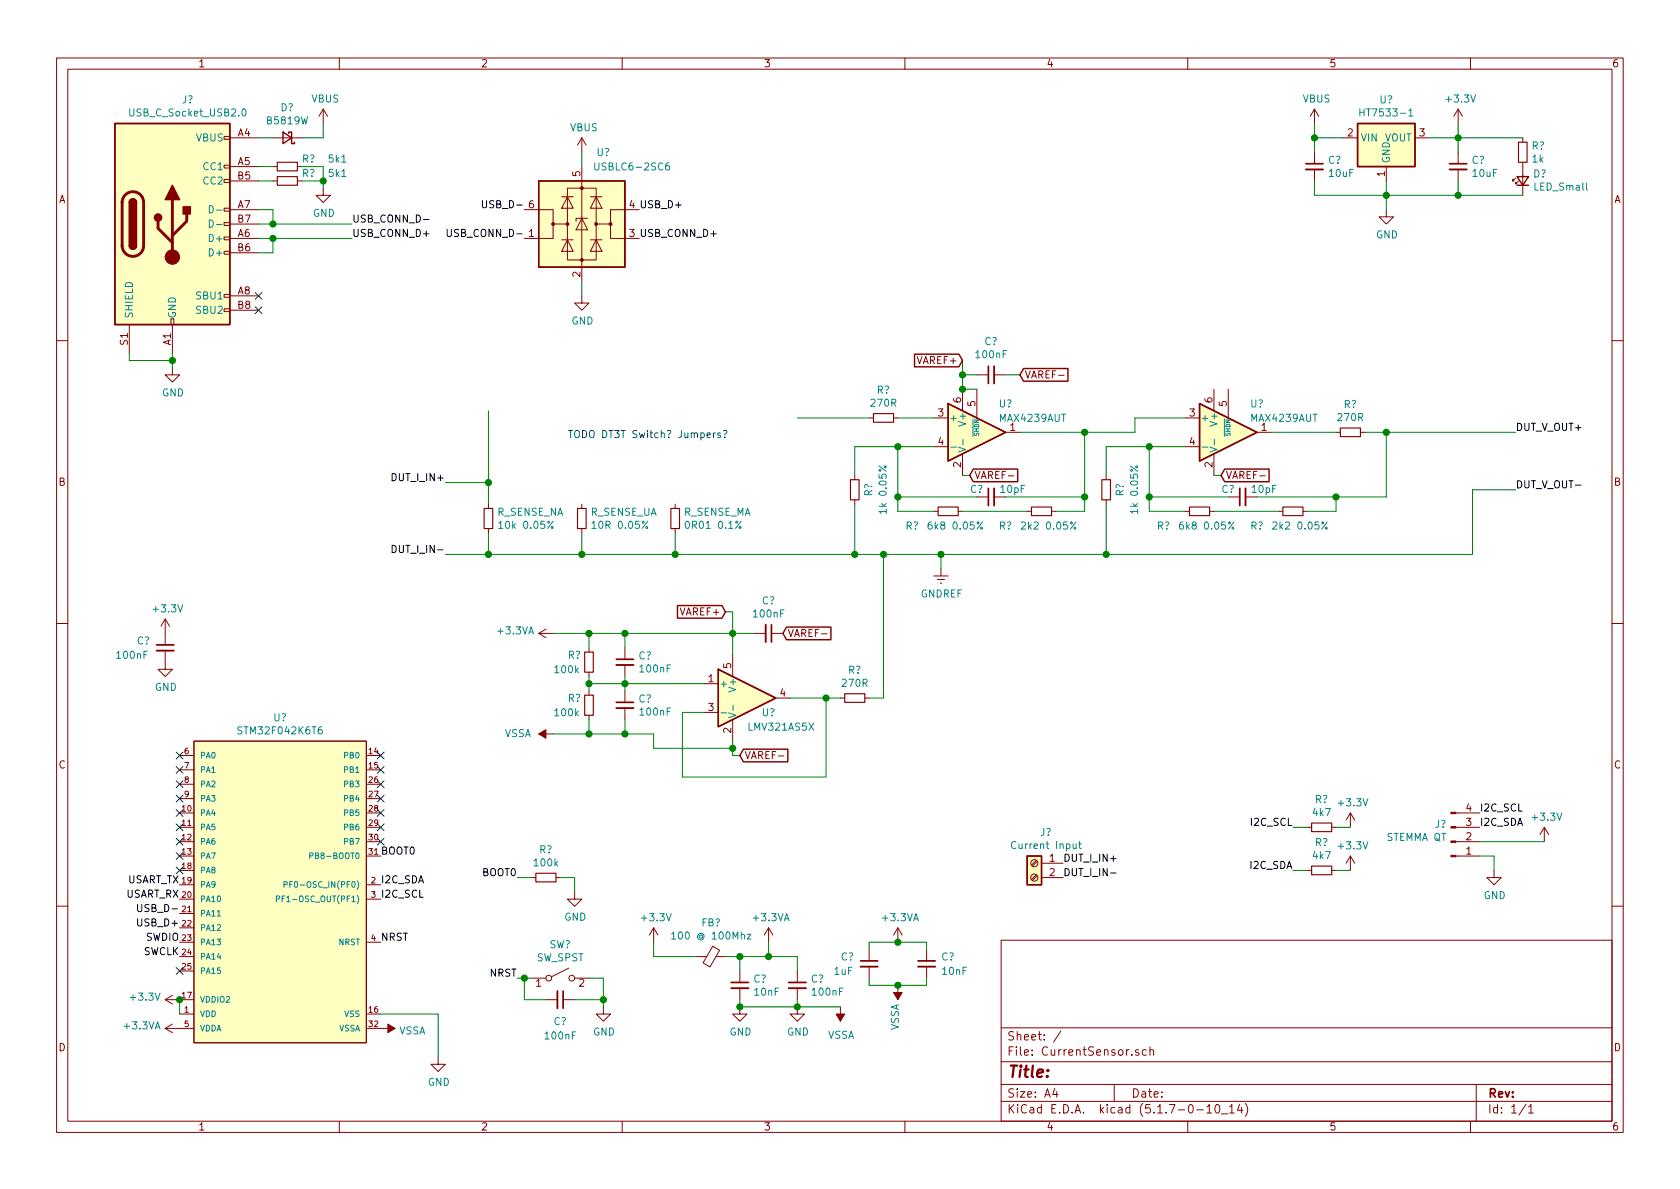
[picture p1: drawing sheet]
EESchema Schematic File Version 4
EELAYER 30 0
EELAYER END
$Descr A4 11693 8268
encoding utf-8
Sheet 1 1
Title ""
Date ""
Rev ""
Comp ""
Comment1 ""
Comment2 ""
Comment3 ""
Comment4 ""
$EndDescr
$Comp
L Connector:Screw_Terminal_01x02 J?
U 1 1
P 7200 6000
F 0 "J?" H 7118 6217 50  0000 C CNN
F 1 "Current Input" H 7118 6126 50  0000 C CNN
F 2 "" H 7200 6000 50  0001 C CNN
F 3 "https://datasheet.lcsc.com/szlcsc/2001152333_Cixi-Kefa-Elec-KF128-2-54-2P_C474920.pdf" H 7200 6000 50  0001 C CNN
F 4 "KF128-2.54-2P" H 7200 6000 50  0001 C CNN "MPN"
F 5 "C474920" H 7200 6000 50  0001 C CNN "LCSC"
	1    7200 6000
	-1   0    0    -1  
$EndComp
Text Label 7400 6000 0    50   ~ 0
DUT_I_IN+
Text Label 7400 6100 0    50   ~ 0
DUT_I_IN-
$Comp
L Connector:USB_C_Receptacle_USB2.0 J?
U 1 1
P 1200 1550
F 0 "J?" H 1307 2417 50  0000 C CNN
F 1 "USB_C_Socket_USB2.0" H 1307 2326 50  0000 C CNN
F 2 "Connector_USB:USB_C_Receptacle_XKB_U262-16XN-4BVC11" H 1350 1550 50  0001 C CNN
F 3 "https://datasheet.lcsc.com/szlcsc/2002271811_XKB-Enterprise-U262-161N-4BVC11_C319148.pdf" H 1350 1550 50  0001 C CNN
F 4 "U262-161N-4BVC11" H 1200 1550 50  0001 C CNN "MPN"
F 5 "C319148" H 1200 1550 50  0001 C CNN "LCSC"
	1    1200 1550
	1    0    0    -1  
$EndComp
$Comp
L power:GND #PWR?
U 1 1
P 1200 2550
F 0 "#PWR?" H 1200 2300 50  0001 C CNN
F 1 "GND" H 1205 2377 50  0000 C CNN
F 2 "" H 1200 2550 50  0001 C CNN
F 3 "" H 1200 2550 50  0001 C CNN
	1    1200 2550
	1    0    0    -1  
$EndComp
Wire Wire Line
	900  2450 900  2500
Wire Wire Line
	900  2500 1200 2500
Wire Wire Line
	1200 2500 1200 2550
Wire Wire Line
	1200 2450 1200 2500
Connection ~ 1200 2500
NoConn ~ 1800 2050
NoConn ~ 1800 2150
$Comp
L Device:D_Schottky_Small D?
U 1 1
P 2000 950
F 0 "D?" H 2000 743 50  0000 C CNN
F 1 "B5819W" H 2000 834 50  0000 C CNN
F 2 "" V 2000 950 50  0001 C CNN
F 3 "~" V 2000 950 50  0001 C CNN
F 4 "B5819W" H 2000 950 50  0001 C CNN "MPN"
F 5 "C8598" H 2000 950 50  0001 C CNN "LCSC"
	1    2000 950 
	-1   0    0    1   
$EndComp
Wire Wire Line
	1800 950  1900 950 
$Comp
L power:VBUS #PWR?
U 1 1
P 2250 850
F 0 "#PWR?" H 2250 700 50  0001 C CNN
F 1 "VBUS" H 2265 1023 50  0000 C CNN
F 2 "" H 2250 850 50  0001 C CNN
F 3 "" H 2250 850 50  0001 C CNN
	1    2250 850 
	1    0    0    -1  
$EndComp
Wire Wire Line
	2100 950  2250 950 
Wire Wire Line
	2250 950  2250 850 
$Comp
L Device:R_Small R?
U 1 1
P 2000 1150
F 0 "R?" V 2050 1000 50  0000 C CNN
F 1 "5k1" V 2050 800 50  0000 C CNN
F 2 "Resistor_SMD:R_0402_1005Metric" H 2000 1150 50  0001 C CNN
F 3 "~" H 2000 1150 50  0001 C CNN
F 4 "0402WGF5101TCE" V 2000 1150 50  0001 C CNN "MPN"
F 5 "C25905" V 2000 1150 50  0001 C CNN "LCSC"
	1    2000 1150
	0    -1   -1   0   
$EndComp
$Comp
L power:GND #PWR?
U 1 1
P 2250 1300
F 0 "#PWR?" H 2250 1050 50  0001 C CNN
F 1 "GND" H 2255 1127 50  0000 C CNN
F 2 "" H 2250 1300 50  0001 C CNN
F 3 "" H 2250 1300 50  0001 C CNN
	1    2250 1300
	1    0    0    -1  
$EndComp
$Comp
L Device:R_Small R?
U 1 1
P 2000 1250
F 0 "R?" V 2050 1100 50  0000 C CNN
F 1 "5k1" V 2050 900 50  0000 C CNN
F 2 "" H 2000 1250 50  0001 C CNN
F 3 "~" H 2000 1250 50  0001 C CNN
	1    2000 1250
	0    -1   -1   0   
$EndComp
Wire Wire Line
	1800 1150 1900 1150
Wire Wire Line
	1800 1250 1900 1250
Wire Wire Line
	2100 1150 2250 1150
Wire Wire Line
	2250 1150 2250 1250
Wire Wire Line
	2100 1250 2250 1250
Connection ~ 2250 1250
Wire Wire Line
	2250 1250 2250 1300
Text Label 2450 1550 0    50   ~ 0
USB_CONN_D-
Text Label 2450 1650 0    50   ~ 0
USB_CONN_D+
Wire Wire Line
	1800 1450 1900 1450
Wire Wire Line
	1900 1450 1900 1550
Wire Wire Line
	1900 1550 2450 1550
Wire Wire Line
	1900 1550 1800 1550
Connection ~ 1900 1550
Wire Wire Line
	1800 1650 1900 1650
Wire Wire Line
	1800 1750 1900 1750
Wire Wire Line
	1900 1750 1900 1650
Connection ~ 1900 1650
Wire Wire Line
	1900 1650 2450 1650
$Comp
L Power_Protection:USBLC6-2SC6 U?
U 1 1
P 4050 1550
F 0 "U?" H 4200 2050 50  0000 C CNN
F 1 "USBLC6-2SC6" H 4400 1950 50  0000 C CNN
F 2 "Package_TO_SOT_SMD:SOT-23-6" H 4050 1050 50  0001 C CNN
F 3 "https://www.st.com/resource/en/datasheet/usblc6-2.pdf" H 4250 1900 50  0001 C CNN
F 4 "USBLC6-2SC6" H 4050 1550 50  0001 C CNN "MPN"
F 5 "C7519" H 4050 1550 50  0001 C CNN "LCSC"
	1    4050 1550
	1    0    0    -1  
$EndComp
$Comp
L power:VBUS #PWR?
U 1 1
P 4050 1050
F 0 "#PWR?" H 4050 900 50  0001 C CNN
F 1 "VBUS" H 4065 1223 50  0000 C CNN
F 2 "" H 4050 1050 50  0001 C CNN
F 3 "" H 4050 1050 50  0001 C CNN
	1    4050 1050
	1    0    0    -1  
$EndComp
Wire Wire Line
	4050 1050 4050 1150
Text Label 3650 1650 2    50   ~ 0
USB_CONN_D-
Text Label 4450 1650 0    50   ~ 0
USB_CONN_D+
Text Label 4450 1450 0    50   ~ 0
USB_D+
Text Label 3650 1450 2    50   ~ 0
USB_D-
$Comp
L power:GND #PWR?
U 1 1
P 4050 2050
F 0 "#PWR?" H 4050 1800 50  0001 C CNN
F 1 "GND" H 4055 1877 50  0000 C CNN
F 2 "" H 4050 2050 50  0001 C CNN
F 3 "" H 4050 2050 50  0001 C CNN
	1    4050 2050
	1    0    0    -1  
$EndComp
Wire Wire Line
	4050 2050 4050 1950
$Comp
L Makeristic-KiCad-Library:STM32F042K6T6 U?
U 1 1
P 1150 5250
F 0 "U?" H 1950 5515 50  0000 C CNN
F 1 "STM32F042K6T6" H 1950 5424 50  0000 C CNN
F 2 "STMicroelectronics-STM32F042K6T6-*" H 1150 5650 50  0001 L CNN
F 3 "http://www.st.com/st-web-ui/static/active/en/resource/technical/document/datasheet/DM00105814.pdf" H 1150 5750 50  0001 L CNN
F 4 "Manufacturer URL" H 1150 5850 50  0001 L CNN "Component Link 1 Description"
F 5 "http://www.st.com/" H 1150 5950 50  0001 L CNN "Component Link 1 URL"
F 6 "ARM Cortex-M0" H 1150 6050 50  0001 L CNN "Core"
F 7 "Rev. 5" H 1150 6250 50  0001 L CNN "Datasheet Version"
F 8 "32" H 1150 6350 50  0001 L CNN "FLASH Size Prog kB"
F 9 "28" H 1150 6450 50  0001 L CNN "IOs High Current"
F 10 "6" H 1150 6550 50  0001 L CNN "Internal RAM Size kB"
F 11 "Surface Mount" H 1150 6650 50  0001 L CNN "Mounting Technology"
F 12 "48" H 1150 6750 50  0001 L CNN "Operating FrequencyF Processor speed MHz"
F 13 "32-Pin Low Profile Quad Flat Package, 7 x 7 mm Body, 0.8 mm Pitch" H 1150 6850 50  0001 L CNN "Package Description"
F 14 "LQFP32" H 1150 6950 50  0001 L CNN "Package Reference"
F 15 "Tray" H 1150 7050 50  0001 L CNN "Packing"
F 16 "2" H 1150 7150 50  0001 L CNN "Supply VoltageVcc min V"
F 17 "IC" H 1150 7250 50  0001 L CNN "category"
F 18 "15801561" H 1150 7350 50  0001 L CNN "ciiva ids"
F 19 "e61c9770c02bfbac" H 1150 7450 50  0001 L CNN "library id"
F 20 "STMicroelectronics" H 1150 7550 50  0001 L CNN "manufacturer"
F 21 "1490161434" H 1150 7650 50  0001 L CNN "release date"
F 22 "78B6A44B-C300-4CC8-A08D-E0BF3E93AD2B" H 1150 7750 50  0001 L CNN "vault revision"
F 23 "yes" H 1150 7850 50  0001 L CNN "imported"
F 24 "STM32F042K6T6" H 1150 5250 50  0001 C CNN "MPN"
F 25 "C69216" H 1150 5250 50  0001 C CNN "LCSC"
	1    1150 5250
	1    0    0    -1  
$EndComp
Text Label 1250 6650 2    50   ~ 0
SWCLK
Text Label 1250 6550 2    50   ~ 0
SWDIO
Text Label 1250 6450 2    50   ~ 0
USB_D+
Text Label 1250 6350 2    50   ~ 0
USB_D-
Text Label 1250 6250 2    50   ~ 0
USART_RX
Text Label 1250 6150 2    50   ~ 0
USART_TX
Text Label 2650 6150 0    50   ~ 0
I2C_SDA
Text Label 2650 6250 0    50   ~ 0
I2C_SCL
NoConn ~ 2650 5250
NoConn ~ 2650 5350
NoConn ~ 2650 5450
NoConn ~ 2650 5550
NoConn ~ 2650 5650
NoConn ~ 2650 5750
NoConn ~ 2650 5850
NoConn ~ 1250 6050
NoConn ~ 1250 5950
NoConn ~ 1250 5850
NoConn ~ 1250 5750
NoConn ~ 1250 5650
NoConn ~ 1250 5550
NoConn ~ 1250 5450
NoConn ~ 1250 5350
NoConn ~ 1250 5250
NoConn ~ 1250 6750
Text Label 2650 5950 0    50   ~ 0
BOOT0
$Comp
L power:GND #PWR?
U 1 1
P 3050 7350
F 0 "#PWR?" H 3050 7100 50  0001 C CNN
F 1 "GND" H 3055 7177 50  0000 C CNN
F 2 "" H 3050 7350 50  0001 C CNN
F 3 "" H 3050 7350 50  0001 C CNN
	1    3050 7350
	1    0    0    -1  
$EndComp
Wire Wire Line
	3050 7050 2650 7050
$Comp
L Device:R_Small R?
U 1 1
P 3800 6100
F 0 "R?" V 3604 6100 50  0000 C CNN
F 1 "100k" V 3695 6100 50  0000 C CNN
F 2 "Resistor_SMD:R_0402_1005Metric" H 3800 6100 50  0001 C CNN
F 3 "~" H 3800 6100 50  0001 C CNN
F 4 "0402WGF1003TCE" H 3800 6100 50  0001 C CNN "MPN"
F 5 "C25741" H 3800 6100 50  0001 C CNN "LCSC"
	1    3800 6100
	0    1    1    0   
$EndComp
$Comp
L power:GND #PWR?
U 1 1
P 4000 6200
F 0 "#PWR?" H 4000 5950 50  0001 C CNN
F 1 "GND" H 4005 6027 50  0000 C CNN
F 2 "" H 4000 6200 50  0001 C CNN
F 3 "" H 4000 6200 50  0001 C CNN
	1    4000 6200
	1    0    0    -1  
$EndComp
Text Label 3600 6100 2    50   ~ 0
BOOT0
Wire Wire Line
	3600 6100 3700 6100
Wire Wire Line
	3900 6100 4000 6100
Wire Wire Line
	4000 6100 4000 6200
$Comp
L power:GND #PWR?
U 1 1
P 4200 7000
F 0 "#PWR?" H 4200 6750 50  0001 C CNN
F 1 "GND" H 4205 6827 50  0000 C CNN
F 2 "" H 4200 7000 50  0001 C CNN
F 3 "" H 4200 7000 50  0001 C CNN
	1    4200 7000
	1    0    0    -1  
$EndComp
Wire Wire Line
	4100 6800 4200 6800
Wire Wire Line
	4200 6800 4200 6950
$Comp
L Device:C_Small C?
U 1 1
P 3900 6950
F 0 "C?" V 4050 6950 50  0000 C CNN
F 1 "100nF" V 4150 6950 50  0000 C CNN
F 2 "" H 3900 6950 50  0001 C CNN
F 3 "~" H 3900 6950 50  0001 C CNN
	1    3900 6950
	0    1    1    0   
$EndComp
Wire Wire Line
	3650 6950 3800 6950
Wire Wire Line
	4000 6950 4200 6950
Connection ~ 4200 6950
Wire Wire Line
	4200 6950 4200 7000
$Comp
L power:VBUS #PWR?
U 1 1
P 9150 850
F 0 "#PWR?" H 9150 700 50  0001 C CNN
F 1 "VBUS" H 9165 1023 50  0000 C CNN
F 2 "" H 9150 850 50  0001 C CNN
F 3 "" H 9150 850 50  0001 C CNN
	1    9150 850 
	1    0    0    -1  
$EndComp
$Comp
L Device:C_Small C?
U 1 1
P 9150 1150
F 0 "C?" H 9242 1196 50  0000 L CNN
F 1 "10uF" H 9242 1105 50  0000 L CNN
F 2 "" H 9150 1150 50  0001 C CNN
F 3 "~" H 9150 1150 50  0001 C CNN
	1    9150 1150
	1    0    0    -1  
$EndComp
$Comp
L Device:R_Small R?
U 1 1
P 10600 1050
F 0 "R?" H 10659 1096 50  0000 L CNN
F 1 "1k" H 10659 1005 50  0000 L CNN
F 2 "" H 10600 1050 50  0001 C CNN
F 3 "~" H 10600 1050 50  0001 C CNN
	1    10600 1050
	1    0    0    -1  
$EndComp
$Comp
L Device:LED_Small D?
U 1 1
P 10600 1250
F 0 "D?" V 10646 1180 50  0000 R CNN
F 1 "LED_Small" V 10555 1180 50  0000 R CNN
F 2 "" V 10600 1250 50  0001 C CNN
F 3 "~" V 10600 1250 50  0001 C CNN
	1    10600 1250
	0    -1   -1   0   
$EndComp
$Comp
L Device:C_Small C?
U 1 1
P 10150 1150
F 0 "C?" H 10242 1196 50  0000 L CNN
F 1 "10uF" H 10242 1105 50  0000 L CNN
F 2 "" H 10150 1150 50  0001 C CNN
F 3 "~" H 10150 1150 50  0001 C CNN
	1    10150 1150
	1    0    0    -1  
$EndComp
Connection ~ 9650 1350
$Comp
L power:GND #PWR?
U 1 1
P 9650 1450
F 0 "#PWR?" H 9650 1200 50  0001 C CNN
F 1 "GND" H 9655 1277 50  0000 C CNN
F 2 "" H 9650 1450 50  0001 C CNN
F 3 "" H 9650 1450 50  0001 C CNN
	1    9650 1450
	1    0    0    -1  
$EndComp
Wire Wire Line
	9650 1250 9650 1350
Wire Wire Line
	9650 1350 9650 1450
$Comp
L Regulator_Linear:HT75xx-1-SOT89 U?
U 1 1
P 9650 1050
F 0 "U?" H 9650 1417 50  0000 C CNN
F 1 "HT7533-1" H 9650 1326 50  0000 C CNN
F 2 "Package_TO_SOT_SMD:SOT-89-3" H 9650 1375 50  0001 C CIN
F 3 "https://www.holtek.com/documents/10179/116711/HT75xx-1v250.pdf" H 9650 1150 50  0001 C CNN
F 4 "HT7533-1" H 9650 1050 50  0001 C CNN "MPN"
F 5 "C14289" H 9650 1050 50  0001 C CNN "LCSC"
	1    9650 1050
	1    0    0    -1  
$EndComp
Wire Wire Line
	9150 1350 9650 1350
Wire Wire Line
	9150 1250 9150 1350
Wire Wire Line
	9150 850  9150 950 
Wire Wire Line
	9150 950  9350 950 
Connection ~ 9150 950 
Wire Wire Line
	9150 950  9150 1050
Wire Wire Line
	9950 950  10150 950 
Wire Wire Line
	10150 1050 10150 950 
Connection ~ 10150 950 
Wire Wire Line
	10150 950  10600 950 
Wire Wire Line
	10150 850  10150 950 
Wire Wire Line
	9650 1350 10150 1350
Wire Wire Line
	10150 1250 10150 1350
Connection ~ 10150 1350
Wire Wire Line
	10150 1350 10600 1350
Wire Wire Line
	1250 7050 1250 6950
$Comp
L Device:C_Small C?
U 1 1
P 1150 4500
F 0 "C?" H 950 4550 50  0000 L CNN
F 1 "100nF" H 800 4450 50  0000 L CNN
F 2 "" H 1150 4500 50  0001 C CNN
F 3 "~" H 1150 4500 50  0001 C CNN
	1    1150 4500
	1    0    0    -1  
$EndComp
$Comp
L power:GND #PWR?
U 1 1
P 1150 4600
F 0 "#PWR?" H 1150 4350 50  0001 C CNN
F 1 "GND" H 1155 4427 50  0000 C CNN
F 2 "" H 1150 4600 50  0001 C CNN
F 3 "" H 1150 4600 50  0001 C CNN
	1    1150 4600
	1    0    0    -1  
$EndComp
$Comp
L power:GND #PWR?
U 1 1
P 10400 6050
F 0 "#PWR?" H 10400 5800 50  0001 C CNN
F 1 "GND" H 10405 5877 50  0000 C CNN
F 2 "" H 10400 6050 50  0001 C CNN
F 3 "" H 10400 6050 50  0001 C CNN
	1    10400 6050
	1    0    0    -1  
$EndComp
Text Label 10300 5750 0    50   ~ 0
I2C_SDA
Text Label 10300 5650 0    50   ~ 0
I2C_SCL
$Comp
L Connector:Conn_01x04_Male J?
U 1 1
P 10100 5850
F 0 "J?" H 10073 5732 50  0000 R CNN
F 1 "STEMMA QT" H 10073 5823 50  0000 R CNN
F 2 "" H 10100 5850 50  0001 C CNN
F 3 "~" H 10100 5850 50  0001 C CNN
	1    10100 5850
	1    0    0    1   
$EndComp
Wire Wire Line
	10300 5950 10400 5950
Wire Wire Line
	10400 5950 10400 6050
Wire Wire Line
	10750 5850 10300 5850
Text Label 9000 5750 2    50   ~ 0
I2C_SCL
$Comp
L Device:R_Small R?
U 1 1
P 9200 5750
F 0 "R?" V 9004 5750 50  0000 C CNN
F 1 "4k7" V 9095 5750 50  0000 C CNN
F 2 "" H 9200 5750 50  0001 C CNN
F 3 "~" H 9200 5750 50  0001 C CNN
	1    9200 5750
	0    1    1    0   
$EndComp
Wire Wire Line
	9000 5750 9100 5750
Wire Wire Line
	9300 5750 9400 5750
$Comp
L Device:R_Small R?
U 1 1
P 9200 6050
F 0 "R?" V 9004 6050 50  0000 C CNN
F 1 "4k7" V 9095 6050 50  0000 C CNN
F 2 "" H 9200 6050 50  0001 C CNN
F 3 "~" H 9200 6050 50  0001 C CNN
	1    9200 6050
	0    1    1    0   
$EndComp
Wire Wire Line
	9000 6050 9100 6050
Wire Wire Line
	9300 6050 9400 6050
Text Label 9000 6050 2    50   ~ 0
I2C_SDA
$Comp
L Device:Ferrite_Bead_Small FB?
U 1 1
P 4950 6650
F 0 "FB?" V 4713 6650 50  0000 C CNN
F 1 "100 @ 100Mhz" V 4804 6650 50  0000 C CNN
F 2 "" V 4880 6650 50  0001 C CNN
F 3 "~" H 4950 6650 50  0001 C CNN
	1    4950 6650
	0    1    1    0   
$EndComp
Wire Wire Line
	4550 6550 4550 6650
Wire Wire Line
	4550 6650 4850 6650
$Comp
L power:+3.3VA #PWR?
U 1 1
P 5350 6550
F 0 "#PWR?" H 5350 6400 50  0001 C CNN
F 1 "+3.3VA" H 5365 6723 50  0000 C CNN
F 2 "" H 5350 6550 50  0001 C CNN
F 3 "" H 5350 6550 50  0001 C CNN
	1    5350 6550
	1    0    0    -1  
$EndComp
$Comp
L Device:C_Small C?
U 1 1
P 5150 6850
F 0 "C?" H 5242 6896 50  0000 L CNN
F 1 "10nF" H 5242 6805 50  0000 L CNN
F 2 "" H 5150 6850 50  0001 C CNN
F 3 "~" H 5150 6850 50  0001 C CNN
	1    5150 6850
	1    0    0    -1  
$EndComp
$Comp
L Device:C_Small C?
U 1 1
P 5550 6850
F 0 "C?" H 5642 6896 50  0000 L CNN
F 1 "100nF" H 5642 6805 50  0000 L CNN
F 2 "" H 5550 6850 50  0001 C CNN
F 3 "~" H 5550 6850 50  0001 C CNN
	1    5550 6850
	1    0    0    -1  
$EndComp
Wire Wire Line
	5050 6650 5150 6650
Wire Wire Line
	5150 6650 5150 6750
Wire Wire Line
	5150 6650 5350 6650
Wire Wire Line
	5350 6650 5350 6550
Connection ~ 5150 6650
Wire Wire Line
	5350 6650 5550 6650
Wire Wire Line
	5550 6650 5550 6750
Connection ~ 5350 6650
$Comp
L power:GND #PWR?
U 1 1
P 5150 7000
F 0 "#PWR?" H 5150 6750 50  0001 C CNN
F 1 "GND" H 5155 6827 50  0000 C CNN
F 2 "" H 5150 7000 50  0001 C CNN
F 3 "" H 5150 7000 50  0001 C CNN
	1    5150 7000
	1    0    0    -1  
$EndComp
$Comp
L power:GND #PWR?
U 1 1
P 5550 7000
F 0 "#PWR?" H 5550 6750 50  0001 C CNN
F 1 "GND" H 5555 6827 50  0000 C CNN
F 2 "" H 5550 7000 50  0001 C CNN
F 3 "" H 5550 7000 50  0001 C CNN
	1    5550 7000
	1    0    0    -1  
$EndComp
$Comp
L power:+3.3V #PWR?
U 1 1
P 4550 6550
F 0 "#PWR?" H 4550 6400 50  0001 C CNN
F 1 "+3.3V" H 4565 6723 50  0000 C CNN
F 2 "" H 4550 6550 50  0001 C CNN
F 3 "" H 4550 6550 50  0001 C CNN
	1    4550 6550
	1    0    0    -1  
$EndComp
$Comp
L power:+3.3V #PWR?
U 1 1
P 9400 5750
F 0 "#PWR?" H 9400 5600 50  0001 C CNN
F 1 "+3.3V" H 9415 5923 50  0000 C CNN
F 2 "" H 9400 5750 50  0001 C CNN
F 3 "" H 9400 5750 50  0001 C CNN
	1    9400 5750
	1    0    0    -1  
$EndComp
$Comp
L power:+3.3V #PWR?
U 1 1
P 1150 4400
F 0 "#PWR?" H 1150 4250 50  0001 C CNN
F 1 "+3.3V" H 1165 4573 50  0000 C CNN
F 2 "" H 1150 4400 50  0001 C CNN
F 3 "" H 1150 4400 50  0001 C CNN
	1    1150 4400
	1    0    0    -1  
$EndComp
$Comp
L power:+3.3V #PWR?
U 1 1
P 10150 850
F 0 "#PWR?" H 10150 700 50  0001 C CNN
F 1 "+3.3V" H 10165 1023 50  0000 C CNN
F 2 "" H 10150 850 50  0001 C CNN
F 3 "" H 10150 850 50  0001 C CNN
	1    10150 850 
	1    0    0    -1  
$EndComp
$Comp
L power:+3.3V #PWR?
U 1 1
P 10750 5850
F 0 "#PWR?" H 10750 5700 50  0001 C CNN
F 1 "+3.3V" H 10765 6023 50  0000 C CNN
F 2 "" H 10750 5850 50  0001 C CNN
F 3 "" H 10750 5850 50  0001 C CNN
	1    10750 5850
	1    0    0    -1  
$EndComp
$Comp
L power:+3.3V #PWR?
U 1 1
P 9400 6050
F 0 "#PWR?" H 9400 5900 50  0001 C CNN
F 1 "+3.3V" H 9415 6223 50  0000 C CNN
F 2 "" H 9400 6050 50  0001 C CNN
F 3 "" H 9400 6050 50  0001 C CNN
	1    9400 6050
	1    0    0    -1  
$EndComp
Wire Wire Line
	3650 6800 3700 6800
Connection ~ 3650 6800
Wire Wire Line
	3650 6800 3650 6950
Wire Wire Line
	3600 6800 3650 6800
Text Label 3600 6800 2    50   ~ 0
NRST
$Comp
L Switch:SW_SPST SW?
U 1 1
P 3900 6800
F 0 "SW?" H 3900 7035 50  0000 C CNN
F 1 "SW_SPST" H 3900 6944 50  0000 C CNN
F 2 "" H 3900 6800 50  0001 C CNN
F 3 "~" H 3900 6800 50  0001 C CNN
	1    3900 6800
	1    0    0    -1  
$EndComp
Text Label 2650 6550 0    50   ~ 0
NRST
$Comp
L power:+3.3VA #PWR?
U 1 1
P 1250 7150
F 0 "#PWR?" H 1250 7000 50  0001 C CNN
F 1 "+3.3VA" V 1265 7277 50  0000 L CNN
F 2 "" H 1250 7150 50  0001 C CNN
F 3 "" H 1250 7150 50  0001 C CNN
	1    1250 7150
	0    -1   -1   0   
$EndComp
$Comp
L power:+3.3V #PWR?
U 1 1
P 1250 6950
F 0 "#PWR?" H 1250 6800 50  0001 C CNN
F 1 "+3.3V" V 1265 7078 50  0000 L CNN
F 2 "" H 1250 6950 50  0001 C CNN
F 3 "" H 1250 6950 50  0001 C CNN
	1    1250 6950
	0    -1   -1   0   
$EndComp
Connection ~ 1250 6950
$Comp
L power:+3.3VA #PWR?
U 1 1
P 6250 6550
F 0 "#PWR?" H 6250 6400 50  0001 C CNN
F 1 "+3.3VA" H 6265 6723 50  0000 C CNN
F 2 "" H 6250 6550 50  0001 C CNN
F 3 "" H 6250 6550 50  0001 C CNN
	1    6250 6550
	1    0    0    -1  
$EndComp
$Comp
L power:VSSA #PWR?
U 1 1
P 2650 7150
F 0 "#PWR?" H 2650 7000 50  0001 C CNN
F 1 "VSSA" V 2665 7278 50  0000 L CNN
F 2 "" H 2650 7150 50  0001 C CNN
F 3 "" H 2650 7150 50  0001 C CNN
	1    2650 7150
	0    1    1    0   
$EndComp
Wire Wire Line
	3050 7050 3050 7350
$Comp
L power:VSSA #PWR?
U 1 1
P 6250 6850
F 0 "#PWR?" H 6250 6700 50  0001 C CNN
F 1 "VSSA" V 6265 6978 50  0000 L CNN
F 2 "" H 6250 6850 50  0001 C CNN
F 3 "" H 6250 6850 50  0001 C CNN
	1    6250 6850
	-1   0    0    1   
$EndComp
$Comp
L Device:C_Small C?
U 1 1
P 6050 6700
F 0 "C?" H 5850 6750 50  0000 L CNN
F 1 "1uF" H 5800 6650 50  0000 L CNN
F 2 "" H 6050 6700 50  0001 C CNN
F 3 "~" H 6050 6700 50  0001 C CNN
	1    6050 6700
	1    0    0    -1  
$EndComp
$Comp
L Device:C_Small C?
U 1 1
P 6450 6700
F 0 "C?" H 6550 6750 50  0000 L CNN
F 1 "10nF" H 6550 6650 50  0000 L CNN
F 2 "" H 6450 6700 50  0001 C CNN
F 3 "~" H 6450 6700 50  0001 C CNN
	1    6450 6700
	1    0    0    -1  
$EndComp
Wire Wire Line
	6050 6600 6050 6550
Wire Wire Line
	6050 6550 6250 6550
Wire Wire Line
	6450 6600 6450 6550
Wire Wire Line
	6450 6550 6250 6550
Connection ~ 6250 6550
Wire Wire Line
	6050 6800 6050 6850
Wire Wire Line
	6050 6850 6250 6850
Wire Wire Line
	6250 6850 6450 6850
Wire Wire Line
	6450 6850 6450 6800
Connection ~ 6250 6850
$Comp
L power:VSSA #PWR?
U 1 1
P 5850 7000
F 0 "#PWR?" H 5850 6850 50  0001 C CNN
F 1 "VSSA" H 5750 7200 50  0000 L CNN
F 2 "" H 5850 7000 50  0001 C CNN
F 3 "" H 5850 7000 50  0001 C CNN
	1    5850 7000
	-1   0    0    1   
$EndComp
Wire Wire Line
	5150 6950 5150 7000
Wire Wire Line
	5550 6950 5550 7000
Wire Wire Line
	5150 7000 5550 7000
Connection ~ 5150 7000
Connection ~ 5550 7000
Wire Wire Line
	5550 7000 5850 7000
Text Label 3100 3850 2    50   ~ 0
DUT_I_IN-
Wire Wire Line
	3100 3350 3400 3350
Wire Wire Line
	3400 3350 3400 3500
Wire Wire Line
	3100 3850 3400 3850
Wire Wire Line
	3400 3850 3400 3700
$Comp
L Device:R_Small R?
U 1 1
P 6150 2900
F 0 "R?" V 5954 2900 50  0000 C CNN
F 1 "270R" V 6045 2900 50  0000 C CNN
F 2 "" H 6150 2900 50  0001 C CNN
F 3 "~" H 6150 2900 50  0001 C CNN
	1    6150 2900
	0    1    1    0   
$EndComp
Wire Wire Line
	6700 2700 6700 2600
Wire Wire Line
	6800 2600 6700 2600
Text Label 3100 3350 2    50   ~ 0
DUT_I_IN+
Text Label 10550 3000 0    50   ~ 0
DUT_V_OUT+
Text Label 10550 3400 0    50   ~ 0
DUT_V_OUT-
$Comp
L Device:R_Small R?
U 1 1
P 9400 3000
F 0 "R?" V 9204 3000 50  0000 C CNN
F 1 "270R" V 9295 3000 50  0000 C CNN
F 2 "" H 9400 3000 50  0001 C CNN
F 3 "~" H 9400 3000 50  0001 C CNN
	1    9400 3000
	0    1    1    0   
$EndComp
Wire Wire Line
	6250 2900 6500 2900
Wire Wire Line
	3400 3850 4050 3850
Wire Wire Line
	4050 3850 4050 3700
Connection ~ 3400 3850
Connection ~ 4050 3850
$Comp
L Device:R_Small R?
U 1 1
P 5950 3400
F 0 "R?" V 5850 3400 50  0000 C CNN
F 1 "1k 0.05%" V 5750 3400 50  0000 C CNN
F 2 "" H 5950 3400 50  0001 C CNN
F 3 "~" H 5950 3400 50  0001 C CNN
	1    5950 3400
	-1   0    0    1   
$EndComp
$Comp
L Device:R_Small R?
U 1 1
P 6600 3550
F 0 "R?" V 6700 3300 50  0000 C CNN
F 1 "6k8 0.05%" V 6700 3600 50  0000 C CNN
F 2 "" H 6600 3550 50  0001 C CNN
F 3 "~" H 6600 3550 50  0001 C CNN
	1    6600 3550
	0    1    1    0   
$EndComp
$Comp
L Device:R_Small R?
U 1 1
P 7250 3550
F 0 "R?" V 7350 3300 50  0000 C CNN
F 1 "2k2 0.05%" V 7350 3600 50  0000 C CNN
F 2 "" H 7250 3550 50  0001 C CNN
F 3 "~" H 7250 3550 50  0001 C CNN
	1    7250 3550
	0    1    1    0   
$EndComp
Wire Wire Line
	6700 3550 7150 3550
Wire Wire Line
	7350 3550 7550 3550
Connection ~ 7550 3000
Wire Wire Line
	7550 3000 7100 3000
Wire Wire Line
	6500 3550 6250 3550
Connection ~ 6250 3100
Wire Wire Line
	6250 3100 6500 3100
$Comp
L Device:R_Small R_SENSE_NA
U 1 1
P 3400 3600
F 0 "R_SENSE_NA" H 3459 3646 50  0000 L CNN
F 1 "10k 0.05%" H 3459 3555 50  0000 L CNN
F 2 "" H 3400 3600 50  0001 C CNN
F 3 "~" H 3400 3600 50  0001 C CNN
	1    3400 3600
	1    0    0    -1  
$EndComp
$Comp
L Device:R_Small R_SENSE_UA
U 1 1
P 4050 3600
F 0 "R_SENSE_UA" H 4109 3646 50  0000 L CNN
F 1 "10R 0.05%" H 4109 3555 50  0000 L CNN
F 2 "" H 4050 3600 50  0001 C CNN
F 3 "~" H 4050 3600 50  0001 C CNN
	1    4050 3600
	1    0    0    -1  
$EndComp
$Comp
L Amplifier_Operational:LMV321 U?
U 1 1
P 5200 4850
F 0 "U?" H 5300 4750 50  0000 L CNN
F 1 "LMV321AS5X" H 5200 4650 50  0000 L CNN
F 2 "Package_TO_SOT_SMD:SOT-23-5" H 5200 4850 50  0001 L CNN
F 3 "https://datasheet.lcsc.com/szlcsc/Texas-Instruments-TI-LMV321IDBVR_C7972.pdf" H 5200 4850 50  0001 C CNN
F 4 "LMV321AS5X" H 5200 4850 50  0001 C CNN "MPN"
F 5 "C154550" H 5200 4850 50  0001 C CNN "LCSC"
	1    5200 4850
	1    0    0    -1  
$EndComp
$Comp
L power:+3.3VA #PWR?
U 1 1
P 3850 4400
F 0 "#PWR?" H 3850 4250 50  0001 C CNN
F 1 "+3.3VA" V 3865 4527 50  0000 L CNN
F 2 "" H 3850 4400 50  0001 C CNN
F 3 "" H 3850 4400 50  0001 C CNN
	1    3850 4400
	0    -1   -1   0   
$EndComp
$Comp
L Device:R_Small R?
U 1 1
P 4100 4600
F 0 "R?" H 3950 4650 50  0000 L CNN
F 1 "100k" H 3850 4550 50  0000 L CNN
F 2 "" H 4100 4600 50  0001 C CNN
F 3 "~" H 4100 4600 50  0001 C CNN
	1    4100 4600
	1    0    0    -1  
$EndComp
$Comp
L power:VSSA #PWR?
U 1 1
P 3850 5100
F 0 "#PWR?" H 3850 4950 50  0001 C CNN
F 1 "VSSA" V 3850 5250 50  0000 L CNN
F 2 "" H 3850 5100 50  0001 C CNN
F 3 "" H 3850 5100 50  0001 C CNN
	1    3850 5100
	0    -1   -1   0   
$EndComp
$Comp
L Device:R_Small R?
U 1 1
P 4100 4900
F 0 "R?" H 3950 4950 50  0000 L CNN
F 1 "100k" H 3850 4850 50  0000 L CNN
F 2 "" H 4100 4900 50  0001 C CNN
F 3 "~" H 4100 4900 50  0001 C CNN
	1    4100 4900
	1    0    0    -1  
$EndComp
Wire Wire Line
	3850 4400 4100 4400
Wire Wire Line
	4100 4400 4100 4500
Wire Wire Line
	4100 4700 4100 4750
Wire Wire Line
	3850 5100 4100 5100
Wire Wire Line
	4100 5100 4100 5000
Wire Wire Line
	4100 4750 4350 4750
Connection ~ 4100 4750
Wire Wire Line
	4100 4750 4100 4800
$Comp
L Device:C_Small C?
U 1 1
P 4350 4600
F 0 "C?" H 4442 4646 50  0000 L CNN
F 1 "100nF" H 4442 4555 50  0000 L CNN
F 2 "" H 4350 4600 50  0001 C CNN
F 3 "~" H 4350 4600 50  0001 C CNN
	1    4350 4600
	1    0    0    -1  
$EndComp
$Comp
L Device:C_Small C?
U 1 1
P 4350 4900
F 0 "C?" H 4442 4946 50  0000 L CNN
F 1 "100nF" H 4442 4855 50  0000 L CNN
F 2 "" H 4350 4900 50  0001 C CNN
F 3 "~" H 4350 4900 50  0001 C CNN
	1    4350 4900
	1    0    0    -1  
$EndComp
Wire Wire Line
	4100 4400 4350 4400
Wire Wire Line
	4350 4400 4350 4500
Connection ~ 4100 4400
Wire Wire Line
	4350 4400 5100 4400
Wire Wire Line
	5100 4400 5100 4550
Connection ~ 4350 4400
Wire Wire Line
	4350 4700 4350 4750
Connection ~ 4350 4750
Wire Wire Line
	4350 4750 4900 4750
Wire Wire Line
	4350 4800 4350 4750
Wire Wire Line
	4350 5000 4350 5100
Wire Wire Line
	4350 5100 4100 5100
Connection ~ 4100 5100
Connection ~ 4350 5100
Wire Wire Line
	5100 4250 5100 4400
Connection ~ 5100 4400
Wire Wire Line
	5100 5150 5100 5200
Wire Wire Line
	4900 4950 4750 4950
Wire Wire Line
	4750 4950 4750 5400
Wire Wire Line
	5750 5400 5750 4850
Wire Wire Line
	5750 4850 5500 4850
Text GLabel 5150 5250 2    50   Input ~ 0
VAREF-
Wire Wire Line
	5150 5250 5100 5250
Text GLabel 5050 4250 0    50   Input ~ 0
VAREF+
$Comp
L Device:C_Small C?
U 1 1
P 5350 4400
F 0 "C?" V 5121 4400 50  0000 C CNN
F 1 "100nF" V 5212 4400 50  0000 C CNN
F 2 "" H 5350 4400 50  0001 C CNN
F 3 "~" H 5350 4400 50  0001 C CNN
	1    5350 4400
	0    1    1    0   
$EndComp
Wire Wire Line
	5250 4400 5100 4400
$Comp
L Device:R_Small R?
U 1 1
P 5950 4850
F 0 "R?" V 5754 4850 50  0000 C CNN
F 1 "270R" V 5845 4850 50  0000 C CNN
F 2 "" H 5950 4850 50  0001 C CNN
F 3 "~" H 5950 4850 50  0001 C CNN
	1    5950 4850
	0    1    1    0   
$EndComp
Wire Wire Line
	5850 4850 5750 4850
Connection ~ 5750 4850
Wire Wire Line
	6050 4850 6150 4850
Wire Wire Line
	6150 4850 6150 3850
Wire Wire Line
	6150 3850 5950 3850
Connection ~ 5950 3850
Text GLabel 6750 3300 2    50   Input ~ 0
VAREF-
Wire Wire Line
	6800 2700 6700 2700
Connection ~ 6700 2700
Text GLabel 6700 2500 0    50   Input ~ 0
VAREF+
Wire Wire Line
	6700 2500 6700 2600
Connection ~ 6700 2600
Wire Wire Line
	6250 3550 6250 3450
Wire Wire Line
	7550 3550 7550 3450
Wire Wire Line
	6150 3850 6550 3850
Wire Wire Line
	6550 3850 6550 3950
Connection ~ 6150 3850
Wire Wire Line
	6550 3850 7700 3850
Wire Wire Line
	10250 3850 10250 3400
Wire Wire Line
	10250 3400 10550 3400
Connection ~ 6550 3850
Wire Wire Line
	5950 3500 5950 3850
Wire Wire Line
	5950 3300 5950 3100
Wire Wire Line
	5950 3100 6250 3100
Wire Wire Line
	4750 5400 5750 5400
$Comp
L Device:C_Small C?
U 1 1
P 6900 2600
F 0 "C?" V 7129 2600 50  0000 C CNN
F 1 "100nF" V 7038 2600 50  0000 C CNN
F 2 "" H 6900 2600 50  0001 C CNN
F 3 "~" H 6900 2600 50  0001 C CNN
	1    6900 2600
	0    -1   -1   0   
$EndComp
Connection ~ 3400 3350
Wire Wire Line
	3400 2850 3400 3350
Wire Wire Line
	4050 3850 4700 3850
$Comp
L power:GNDREF #PWR?
U 1 1
P 6550 3950
F 0 "#PWR?" H 6550 3700 50  0001 C CNN
F 1 "GNDREF" H 6555 3777 50  0000 C CNN
F 2 "" H 6550 3950 50  0001 C CNN
F 3 "" H 6550 3950 50  0001 C CNN
	1    6550 3950
	1    0    0    -1  
$EndComp
Wire Wire Line
	5550 2900 6050 2900
$Comp
L Device:R_Small R_SENSE_MA
U 1 1
P 4700 3600
F 0 "R_SENSE_MA" H 4759 3646 50  0000 L CNN
F 1 "0R01 0.1%" H 4759 3555 50  0000 L CNN
F 2 "" H 4700 3600 50  0001 C CNN
F 3 "~" H 4700 3600 50  0001 C CNN
	1    4700 3600
	1    0    0    -1  
$EndComp
Wire Wire Line
	4700 3700 4700 3850
Connection ~ 4700 3850
Wire Wire Line
	4700 3850 5950 3850
Wire Wire Line
	4550 5100 4550 5200
Wire Wire Line
	4550 5200 5100 5200
Wire Wire Line
	4350 5100 4550 5100
Connection ~ 5100 5200
Wire Wire Line
	5100 5200 5100 5250
Text GLabel 5450 4400 2    50   Input ~ 0
VAREF-
Wire Wire Line
	5050 4250 5100 4250
$Comp
L Amplifier_Operational:MAX4239AUT U?
U 1 1
P 8550 3000
F 0 "U?" H 8700 3200 50  0000 L CNN
F 1 "MAX4239AUT" H 8700 3100 50  0000 L CNN
F 2 "Package_TO_SOT_SMD:SOT-23-6" H 8550 3000 50  0001 C CNN
F 3 "http://datasheets.maximintegrated.com/en/ds/MAX4238-MAX4239.pdf" H 8700 3150 50  0001 C CNN
	1    8550 3000
	1    0    0    -1  
$EndComp
Wire Wire Line
	6700 3300 6750 3300
Text GLabel 7100 2600 2    50   Input ~ 0
VAREF-
Wire Wire Line
	7100 2600 7000 2600
$Comp
L Amplifier_Operational:MAX4239AUT U?
U 1 1
P 6800 3000
F 0 "U?" H 6950 3200 50  0000 L CNN
F 1 "MAX4239AUT" H 6950 3100 50  0000 L CNN
F 2 "Package_TO_SOT_SMD:SOT-23-6" H 6800 3000 50  0001 C CNN
F 3 "http://datasheets.maximintegrated.com/en/ds/MAX4238-MAX4239.pdf" H 6950 3150 50  0001 C CNN
	1    6800 3000
	1    0    0    -1  
$EndComp
Wire Wire Line
	7900 3000 7900 2900
Wire Wire Line
	7900 2900 8250 2900
Wire Wire Line
	7550 3000 7900 3000
Text GLabel 8500 3300 2    50   Input ~ 0
VAREF-
Wire Wire Line
	8500 3300 8450 3300
$Comp
L Device:C_Small C?
U 1 1
P 6900 3450
F 0 "C?" V 6950 3550 50  0000 C CNN
F 1 "10pF" V 6950 3300 50  0000 C CNN
F 2 "" H 6900 3450 50  0001 C CNN
F 3 "~" H 6900 3450 50  0001 C CNN
	1    6900 3450
	0    -1   -1   0   
$EndComp
Wire Wire Line
	6800 3450 6250 3450
Connection ~ 6250 3450
Wire Wire Line
	6250 3450 6250 3100
Wire Wire Line
	7000 3450 7550 3450
Connection ~ 7550 3450
Wire Wire Line
	7550 3450 7550 3000
$Comp
L Device:R_Small R?
U 1 1
P 8350 3550
F 0 "R?" V 8450 3300 50  0000 C CNN
F 1 "6k8 0.05%" V 8450 3600 50  0000 C CNN
F 2 "" H 8350 3550 50  0001 C CNN
F 3 "~" H 8350 3550 50  0001 C CNN
	1    8350 3550
	0    1    1    0   
$EndComp
$Comp
L Device:R_Small R?
U 1 1
P 9000 3550
F 0 "R?" V 9100 3300 50  0000 C CNN
F 1 "2k2 0.05%" V 9100 3600 50  0000 C CNN
F 2 "" H 9000 3550 50  0001 C CNN
F 3 "~" H 9000 3550 50  0001 C CNN
	1    9000 3550
	0    1    1    0   
$EndComp
Wire Wire Line
	8450 3550 8900 3550
Wire Wire Line
	9100 3550 9300 3550
Wire Wire Line
	8250 3550 8000 3550
Wire Wire Line
	8000 3550 8000 3450
Wire Wire Line
	9300 3550 9300 3450
$Comp
L Device:C_Small C?
U 1 1
P 8650 3450
F 0 "C?" V 8700 3550 50  0000 C CNN
F 1 "10pF" V 8700 3300 50  0000 C CNN
F 2 "" H 8650 3450 50  0001 C CNN
F 3 "~" H 8650 3450 50  0001 C CNN
	1    8650 3450
	0    -1   -1   0   
$EndComp
Wire Wire Line
	8550 3450 8000 3450
Connection ~ 8000 3450
Wire Wire Line
	8000 3450 8000 3100
Wire Wire Line
	8750 3450 9300 3450
Wire Wire Line
	8000 3100 8250 3100
$Comp
L Device:R_Small R?
U 1 1
P 7700 3400
F 0 "R?" V 7600 3400 50  0000 C CNN
F 1 "1k 0.05%" V 7500 3400 50  0000 C CNN
F 2 "" H 7700 3400 50  0001 C CNN
F 3 "~" H 7700 3400 50  0001 C CNN
	1    7700 3400
	-1   0    0    1   
$EndComp
Wire Wire Line
	7700 3300 7700 3100
Wire Wire Line
	7700 3100 8000 3100
Connection ~ 8000 3100
Wire Wire Line
	7700 3500 7700 3850
Connection ~ 7700 3850
Wire Wire Line
	7700 3850 10250 3850
Wire Wire Line
	9500 3000 9650 3000
Wire Wire Line
	9300 3000 8850 3000
Wire Wire Line
	9300 3450 9650 3450
Wire Wire Line
	9650 3450 9650 3000
Connection ~ 9300 3450
Connection ~ 9650 3000
Wire Wire Line
	9650 3000 10550 3000
Text Notes 3950 3050 0    50   ~ 0
TODO DT3T Switch? Jumpers?
$EndSCHEMATC
